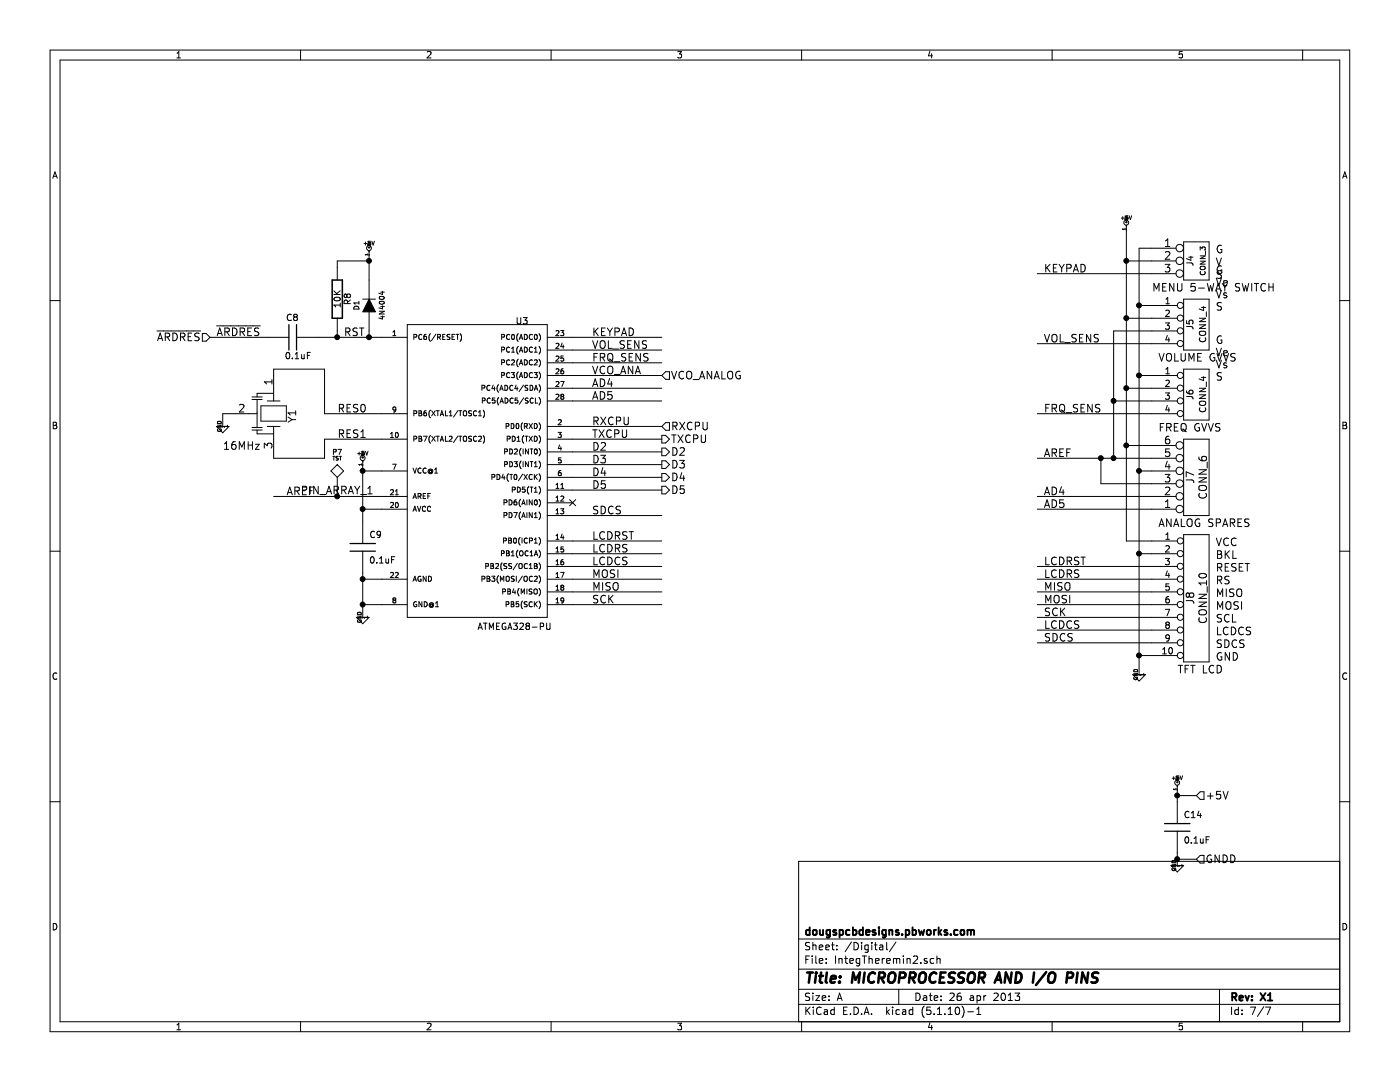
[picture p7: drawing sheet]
EESchema Schematic File Version 2  date 26/04/2013 12:58:44
LIBS:DougsSch
LIBS:power
LIBS:device
LIBS:IntegTheremin-cache
EELAYER 27 0
EELAYER END
$Descr A 11000 8500
encoding utf-8
Sheet 7 7
Title "MICROPROCESSOR AND I/O PINS"
Date "26 apr 2013"
Rev "X1"
Comp "dougspcbdesigns.pbworks.com"
Comment1 ""
Comment2 ""
Comment3 ""
Comment4 ""
$EndDescr
Connection ~ 8650 3600
Wire Wire Line
	8650 3600 8650 3800
Wire Wire Line
	8650 3800 9050 3800
Wire Wire Line
	2900 2050 2650 2050
Connection ~ 9250 6250
Wire Wire Line
	9400 6250 9250 6250
Connection ~ 8750 3150
Wire Wire Line
	9050 3150 8750 3150
Connection ~ 8950 2950
Connection ~ 8850 3050
Connection ~ 8950 3700
Wire Wire Line
	8950 3700 9050 3700
Connection ~ 8950 4350
Connection ~ 8850 2500
Wire Wire Line
	8850 3050 9050 3050
Wire Wire Line
	9050 3250 8150 3250
Connection ~ 8950 2400
Connection ~ 2850 3700
Wire Wire Line
	2850 4100 2850 3650
Wire Wire Line
	5200 3850 4500 3850
Wire Wire Line
	9050 3900 8150 3900
Wire Wire Line
	9050 4000 8150 4000
Wire Wire Line
	5200 3150 4500 3150
Wire Wire Line
	4500 2750 5200 2750
Connection ~ 2650 2650
Wire Wire Line
	3000 2650 2500 2650
Wire Wire Line
	4500 3350 5200 3350
Wire Wire Line
	9050 1950 8950 1950
Wire Wire Line
	4500 3650 5200 3650
Wire Wire Line
	8150 4950 9050 4950
Wire Wire Line
	8150 4650 9050 4650
Wire Wire Line
	9050 4850 8150 4850
Wire Wire Line
	8950 4350 9050 4350
Connection ~ 8950 5150
Wire Wire Line
	4500 4450 5200 4450
Wire Wire Line
	4500 4650 5200 4650
Wire Wire Line
	4500 4750 5200 4750
Wire Wire Line
	4500 3550 5200 3550
Wire Wire Line
	1750 3350 1750 3250
Wire Wire Line
	1750 3250 1850 3250
Connection ~ 2850 4550
Wire Wire Line
	2850 4550 3000 4550
Wire Wire Line
	2150 2950 2150 2900
Wire Wire Line
	2150 2900 2550 2900
Wire Wire Line
	2550 2900 2550 3250
Wire Wire Line
	2550 3250 3000 3250
Connection ~ 2900 2050
Wire Wire Line
	2900 2200 2900 2000
Connection ~ 2900 2650
Wire Wire Line
	2650 2600 2650 2650
Connection ~ 2850 4750
Wire Wire Line
	3000 4750 2850 4750
Wire Wire Line
	2850 4850 2850 4500
Wire Wire Line
	2900 2650 2900 2600
Wire Wire Line
	2650 2050 2650 2100
Wire Wire Line
	2150 3550 2150 3600
Wire Wire Line
	2150 3600 2550 3600
Wire Wire Line
	2550 3600 2550 3450
Wire Wire Line
	2550 3450 3000 3450
Wire Wire Line
	3000 3900 2150 3900
Wire Wire Line
	4500 2650 5200 2650
Wire Wire Line
	4500 4250 5200 4250
Wire Wire Line
	4500 4550 5200 4550
Wire Wire Line
	4500 4350 5200 4350
Wire Wire Line
	8950 5150 9050 5150
Wire Wire Line
	9050 5050 8150 5050
Wire Wire Line
	8150 4750 9050 4750
Wire Wire Line
	8150 4550 9050 4550
Wire Wire Line
	4500 4050 5200 4050
Wire Wire Line
	8150 4450 9050 4450
Wire Wire Line
	8150 2150 9050 2150
Wire Wire Line
	5200 3450 4500 3450
Wire Wire Line
	1650 2650 2100 2650
Wire Wire Line
	5200 2850 4500 2850
Wire Wire Line
	5200 3050 4500 3050
Wire Wire Line
	9050 3600 8150 3600
Wire Wire Line
	9400 6750 9250 6750
Wire Wire Line
	4500 3750 5200 3750
Wire Wire Line
	3000 3700 2850 3700
Wire Wire Line
	2850 4000 3000 4000
Connection ~ 2850 4000
Wire Wire Line
	8150 2700 9050 2700
Wire Wire Line
	8850 2500 9050 2500
Wire Wire Line
	9050 2400 8950 2400
Wire Wire Line
	9050 2050 8850 2050
Connection ~ 8850 2050
Wire Wire Line
	8950 2950 9050 2950
Wire Wire Line
	8850 3500 9050 3500
Wire Wire Line
	8850 1800 8850 4250
Wire Wire Line
	8850 4250 9050 4250
Connection ~ 8850 3500
Wire Wire Line
	8950 1950 8950 5300
Wire Wire Line
	9050 2600 8750 2600
Wire Wire Line
	8750 2600 8750 3600
Connection ~ 8750 3600
Wire Wire Line
	9250 6300 9250 6200
Connection ~ 9250 6750
Wire Wire Line
	4500 2950 5200 2950
Wire Wire Line
	9250 6700 9250 6800
Text Label 4650 2950 0    60   ~ 0
VCO_ANA
Text Label 2700 2650 0    60   ~ 0
RST
Text HLabel 1650 2650 0    60   Input ~ 0
~ARDRES
Text HLabel 5200 3450 2    60   Output ~ 0
TXCPU
Text HLabel 5200 3350 2    60   Input ~ 0
RXCPU
Text HLabel 5200 2950 2    60   Input ~ 0
VCO_ANALOG
Text HLabel 9400 6750 2    60   Input ~ 0
GNDD
Text HLabel 9400 6250 2    60   Input ~ 0
+5V
Text HLabel 5200 3850 2    60   Output ~ 0
D5
Text HLabel 5200 3750 2    60   Output ~ 0
D4
Text HLabel 5200 3650 2    60   Output ~ 0
D3
Text HLabel 5200 3550 2    60   Output ~ 0
D2
$Comp
L +5V #PWR012
U 1 1
P 9250 6200
F 0 "#PWR012" H 9250 6290 20  0001 C CNN
F 1 "+5V" H 9250 6290 30  0000 C CNN
F 2 "" H 9250 6200 60  0001 C CNN
F 3 "" H 9250 6200 60  0001 C CNN
	1    9250 6200
	1    0    0    -1  
$EndComp
Text Notes 9550 3000 0    60   ~ 0
G\nVe\nVs\nS
Text Notes 9550 2450 0    60   ~ 0
G\nVe\nVs\nS
$Comp
L CONN_4 J6
U 1 1
P 9400 3100
F 0 "J6" V 9350 3100 50  0000 C CNN
F 1 "CONN_4" V 9450 3100 50  0000 C CNN
F 2 "PIN_ARRAY_4x1" H 9400 3100 60  0001 C CNN
F 3 "" H 9400 3100 60  0001 C CNN
	1    9400 3100
	1    0    0    -1  
$EndComp
$Comp
L CONN_4 J5
U 1 1
P 9400 2550
F 0 "J5" V 9350 2550 50  0000 C CNN
F 1 "CONN_4" V 9450 2550 50  0000 C CNN
F 2 "PIN_ARRAY_4x1" H 9400 2550 60  0001 C CNN
F 3 "" H 9400 2550 60  0001 C CNN
	1    9400 2550
	1    0    0    -1  
$EndComp
NoConn ~ 4500 3950
Text Label 4650 2850 0    60   ~ 0
FRQ_SENS
Text Label 8200 3250 0    60   ~ 0
FRQ_SENS
Text Notes 9100 3400 0    60   ~ 0
FREQ GVVS
Text Label 4650 2750 0    60   ~ 0
VOL_SENS
Text Label 8200 2700 0    60   ~ 0
VOL_SENS
Text Notes 9100 2850 0    60   ~ 0
VOLUME GVVS
$Comp
L ATMEGA328-PU U3
U 1 1
P 3750 3550
F 0 "U3" H 4050 4550 50  0000 L BNN
F 1 "ATMEGA328-PU" H 3750 2150 50  0000 L BNN
F 2 "DIP-28__300" H 3750 3700 50  0001 C CNN
F 3 "" H 3750 3550 60  0001 C CNN
	1    3750 3550
	1    0    0    -1  
$EndComp
$Comp
L CONN_6 J7
U 1 1
P 9400 3750
F 0 "J7" V 9350 3750 60  0000 C CNN
F 1 "CONN_6" V 9450 3750 60  0000 C CNN
F 2 "PIN_ARRAY-6X1" H 9400 3750 60  0001 C CNN
F 3 "" H 9400 3750 60  0001 C CNN
	1    9400 3750
	1    0    0    1   
$EndComp
Text Notes 9100 4150 0    60   ~ 0
ANALOG SPARES
Text Label 2650 3450 0    60   ~ 0
RES1
Text Label 2650 3250 0    60   ~ 0
RES0
Text Label 4650 3850 0    60   ~ 0
D5
Text Label 4650 3750 0    60   ~ 0
D4
$Comp
L GND #PWR013
U 1 1
P 9250 6800
F 0 "#PWR013" H 9250 6800 30  0001 C CNN
F 1 "GND" H 9250 6730 30  0001 C CNN
F 2 "" H 9250 6800 60  0001 C CNN
F 3 "" H 9250 6800 60  0001 C CNN
	1    9250 6800
	1    0    0    -1  
$EndComp
$Comp
L C C14
U 1 1
P 9250 6500
F 0 "C14" H 9300 6600 50  0000 L CNN
F 1 "0.1uF" H 9300 6400 50  0000 L CNN
F 2 "SM0805" H 9250 6500 60  0001 C CNN
F 3 "" H 9250 6500 60  0001 C CNN
F 4 "Vishay" H 9250 6500 60  0001 C CNN "Field4"
F 5 "1C10Z5U104M050B" H 9250 6500 60  0001 C CNN "Field5"
F 6 "Mouser" H 9250 6500 60  0001 C CNN "Field6"
F 7 "75-1C10Z5U104M050B" H 9250 6500 60  0001 C CNN "Field7"
	1    9250 6500
	1    0    0    -1  
$EndComp
Text Label 8200 3600 0    60   ~ 0
AREF
Text Label 8200 3900 0    60   ~ 0
AD4
Text Label 8200 4000 0    60   ~ 0
AD5
Text Label 4650 3150 0    60   ~ 0
AD5
Text Label 4650 3050 0    60   ~ 0
AD4
Text Label 1700 2650 0    60   ~ 0
~ARDRES
$Comp
L C C8
U 1 1
P 2300 2650
F 0 "C8" V 2450 2600 50  0000 L CNN
F 1 "0.1uF" V 2150 2500 50  0000 L CNN
F 2 "SM0805" H 2300 2650 60  0001 C CNN
F 3 "" H 2300 2650 60  0001 C CNN
F 4 "Vishay" V 2300 2650 60  0001 C CNN "Field4"
F 5 "1C10Z5U104M050B" V 2300 2650 60  0001 C CNN "Field5"
F 6 "Mouser" V 2300 2650 60  0001 C CNN "Field6"
F 7 "75-1C10Z5U104M050B" V 2300 2650 60  0001 C CNN "Field7"
	1    2300 2650
	0    -1   -1   0   
$EndComp
Text Label 4650 3450 0    60   ~ 0
TXCPU
Text Label 4650 3350 0    60   ~ 0
RXCPU
Text Notes 9050 2300 0    60   ~ 0
MENU 5-WAY SWITCH
Text Notes 9550 2200 0    60   ~ 0
S
Text Notes 9550 2100 0    60   ~ 0
V
Text Notes 9550 2000 0    60   ~ 0
G
$Comp
L +5V #PWR014
U 1 1
P 8850 1800
F 0 "#PWR014" H 8850 1890 20  0001 C CNN
F 1 "+5V" H 8850 1890 30  0000 C CNN
F 2 "" H 8850 1800 60  0001 C CNN
F 3 "" H 8850 1800 60  0001 C CNN
	1    8850 1800
	1    0    0    -1  
$EndComp
Text Label 8200 2150 0    60   ~ 0
KEYPAD
$Comp
L CONN_3 J4
U 1 1
P 9400 2050
F 0 "J4" V 9350 2050 50  0000 C CNN
F 1 "CONN_3" V 9450 2050 40  0000 C CNN
F 2 "PIN_ARRAY_3X1" H 9400 2050 60  0001 C CNN
F 3 "" H 9400 2050 60  0001 C CNN
	1    9400 2050
	1    0    0    -1  
$EndComp
Text Label 4650 3550 0    60   ~ 0
D2
Text Notes 9250 5300 0    60   ~ 0
TFT LCD
Text Label 8200 4550 0    60   ~ 0
LCDRS
Text Label 4650 4350 0    60   ~ 0
LCDRS
Text Label 8200 4450 0    60   ~ 0
LCDRST
Text Label 8200 4650 0    60   ~ 0
MISO
Text Label 4650 4550 0    60   ~ 0
MOSI
Text Label 4650 4650 0    60   ~ 0
MISO
Text Label 4650 4750 0    60   ~ 0
SCK
Text Label 4650 4050 0    60   ~ 0
SDCS
Text Label 4650 4450 0    60   ~ 0
LCDCS
Text Label 8200 4950 0    60   ~ 0
LCDCS
Text Notes 9550 5100 0    60   ~ 0
SDCS
Text Notes 9550 4800 0    60   ~ 0
MOSI
Text Notes 9550 4700 0    60   ~ 0
MISO
$Comp
L CONN_10 J8
U 1 1
P 9400 4700
F 0 "J8" V 9350 4700 60  0000 C CNN
F 1 "CONN_10" V 9450 4700 60  0000 C CNN
F 2 "PIN_ARRAY-10X1" H 9400 4700 60  0001 C CNN
F 3 "" H 9400 4700 60  0001 C CNN
	1    9400 4700
	1    0    0    -1  
$EndComp
Text Label 8200 4750 0    60   ~ 0
MOSI
Text Label 8200 4850 0    60   ~ 0
SCK
Text Label 8200 5050 0    60   ~ 0
SDCS
Text Notes 9550 4900 0    60   ~ 0
SCL
Text Notes 9550 5200 0    60   ~ 0
GND
Text Notes 9550 5000 0    60   ~ 0
LCDCS
Text Notes 9550 4600 0    60   ~ 0
RS
Text Notes 9550 4500 0    60   ~ 0
RESET
Text Notes 9550 4400 0    60   ~ 0
BKL
Text Notes 9550 4300 0    60   ~ 0
VCC
$Comp
L GND #PWR015
U 1 1
P 8950 5300
F 0 "#PWR015" H 8950 5300 30  0001 C CNN
F 1 "GND" H 8950 5230 30  0001 C CNN
F 2 "" H 8950 5300 60  0001 C CNN
F 3 "" H 8950 5300 60  0001 C CNN
	1    8950 5300
	1    0    0    -1  
$EndComp
Text Label 4650 4250 0    60   ~ 0
LCDRST
Text Label 4650 3650 0    60   ~ 0
D3
Text Label 4650 2650 0    60   ~ 0
KEYPAD
$Comp
L GND #PWR016
U 1 1
P 1750 3350
F 0 "#PWR016" H 1750 3350 30  0001 C CNN
F 1 "GND" H 1750 3280 30  0001 C CNN
F 2 "" H 1750 3350 60  0001 C CNN
F 3 "" H 1750 3350 60  0001 C CNN
	1    1750 3350
	1    0    0    -1  
$EndComp
Text Label 2250 3900 0    60   ~ 0
AREF
$Comp
L C C9
U 1 1
P 2850 4300
F 0 "C9" H 2900 4400 50  0000 L CNN
F 1 "0.1uF" H 2900 4200 50  0000 L CNN
F 2 "SM0805" H 2850 4300 60  0001 C CNN
F 3 "" H 2850 4300 60  0001 C CNN
F 4 "Vishay" H 2850 4300 60  0001 C CNN "Field4"
F 5 "1C10Z5U104M050B" H 2850 4300 60  0001 C CNN "Field5"
F 6 "Mouser" H 2850 4300 60  0001 C CNN "Field6"
F 7 "75-1C10Z5U104M050B" H 2850 4300 60  0001 C CNN "Field7"
	1    2850 4300
	1    0    0    -1  
$EndComp
$Comp
L +5V #PWR017
U 1 1
P 2850 3650
F 0 "#PWR017" H 2850 3740 20  0001 C CNN
F 1 "+5V" H 2850 3740 30  0000 C CNN
F 2 "" H 2850 3650 60  0001 C CNN
F 3 "" H 2850 3650 60  0001 C CNN
	1    2850 3650
	1    0    0    -1  
$EndComp
$Comp
L RESONATEUR Y1
U 1 1
P 2100 3250
F 0 "Y1" H 2120 3450 60  0000 C CNN
F 1 "16MHz" V 2350 3050 60  0000 C CNN
F 2 "RESON_3PIN" H 2100 3250 60  0001 C CNN
F 3 "" H 2100 3250 60  0001 C CNN
F 4 "Murata" H 2100 3250 60  0001 C CNN "Mfg"
F 5 "CSTLS16M0X51-A0" H 2100 3250 60  0001 C CNN "MfgPN"
	1    2100 3250
	0    1    1    0   
$EndComp
$Comp
L GND #PWR018
U 1 1
P 2850 4850
F 0 "#PWR018" H 2850 4850 30  0001 C CNN
F 1 "GND" H 2850 4780 30  0001 C CNN
F 2 "" H 2850 4850 60  0001 C CNN
F 3 "" H 2850 4850 60  0001 C CNN
	1    2850 4850
	1    0    0    -1  
$EndComp
$Comp
L +5V #PWR019
U 1 1
P 2900 2000
F 0 "#PWR019" H 2900 2090 20  0001 C CNN
F 1 "+5V" H 2900 2090 30  0000 C CNN
F 2 "" H 2900 2000 60  0001 C CNN
F 3 "" H 2900 2000 60  0001 C CNN
	1    2900 2000
	1    0    0    -1  
$EndComp
$Comp
L R R8
U 1 1
P 2650 2350
F 0 "R8" V 2730 2350 50  0000 C CNN
F 1 "10K" V 2650 2350 50  0000 C CNN
F 2 "SM0805" H 2650 2350 60  0001 C CNN
F 3 "" H 2650 2350 60  0001 C CNN
F 4 "Vishay" H 2650 2350 60  0001 C CNN "Mfg"
F 5 "CRCW080510K0JNEB" H 2650 2350 60  0001 C CNN "MfgPN"
	1    2650 2350
	1    0    0    -1  
$EndComp
$Comp
L DIODE D1
U 1 1
P 2900 2400
F 0 "D1" H 2900 2500 40  0000 C CNN
F 1 "4N4004" H 2900 2300 40  0000 C CNN
F 2 "SOD-123" H 2900 2400 60  0001 C CNN
F 3 "" H 2900 2400 60  0001 C CNN
	1    2900 2400
	0    -1   -1   0   
$EndComp
$Comp
L TST P7
U 1 1
P 2650 3850
F 0 "P7" H 2650 4150 40  0000 C CNN
F 1 "TST" H 2650 4100 30  0000 C CNN
F 2 "PIN_ARRAY_1" H 2650 3850 60  0000 C CNN
F 3 "~" H 2650 3850 60  0000 C CNN
	1    2650 3850
	1    0    0    -1  
$EndComp
Wire Wire Line
	2650 3850 2650 3900
Connection ~ 2650 3900
$EndSCHEMATC
